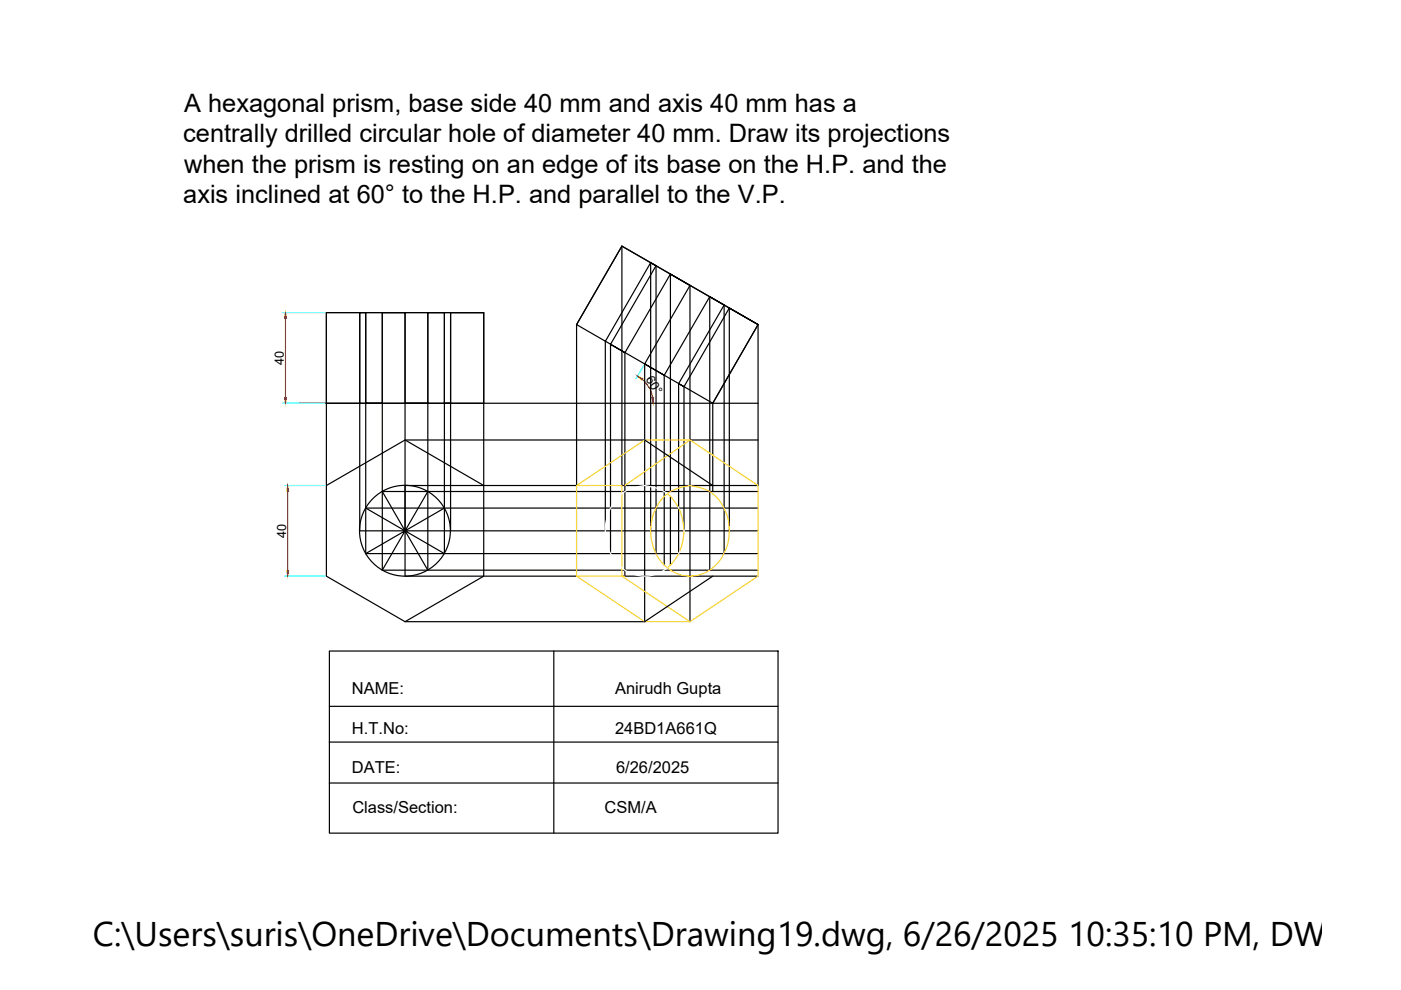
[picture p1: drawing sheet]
<svg xmlns="http://www.w3.org/2000/svg" width="297mm" height="210mm" viewBox="0 0 297 210" stroke-linecap="round" stroke-linejoin="round" font-family="sans-serif">
<!-- layer: 0 -->
<g fill="none" stroke="#000" stroke-width=".25">
<path d="M131.9 52.2l-9.7 16.6v34.1h-36.3v9.7l-4.8-8.4h79.6M131.9 52.2l28.8 16.6-9.6 16.7v18.7M131.9 52.2v50.7h28.8v-34.1l-28.8-16.6-9.7 16.6 28.9 16.7 9.6-16.7-6.1-3.5-9.6 16.7-1.1-.6 9.6-16.7-3-1.8-9.7 16.7-4.1-2.4 9.6-16.7-4.2-2.4-9.6 16.7-3.1-1.8 9.7-16.7-1.1-.6-9.7 16.7v40.2M138 55.7v56.9M139.1 56.3v61.1M142.1 58.1v46.1M76.3 66.3v46.3h9.6l-8.4-4.9h83.2M77.5 66.3v51.1M81.1 66.3v54.6M85.9 66.3v46.3M90.7 66.3v54.6l-4.8-8.3v9.6h36.3M94.2 66.3v51.1l-8.3-4.8h9.6"/>
<path d="M95.5 66.3v46.3M102.6 66.3h-33.4v19.2h33.4v-19.2h-7.1v19.2h-1.3v-19.2h-3.5v19.2h-4.8v-19.2h-4.8v19.2h-3.6v-19.2h-1.2v19.2M129.4 73v44.4M132.5 74.8v47.4M136.7 77.2v54.6M140.8 79.6v40.2M146.3 60.5v71.3M150.5 62.9v58M153.5 64.7v52.7M154.6 65.3v47.3M63.3 85.5h97.4M85.9 93.3h50.8l14.4 9.6"/>
<path d="M143.9 81.4v36M145 82v30.6M146.3 93.3h14.4M69.2 102.9l16.7-9.6 16.7 9.6v19.3l-16.7 9.6-16.7-9.6zM69.2 102.9v-36.6h33.4v36.6M77.5 117.4l8.4-4.8-4.8 8.3M77.5 117.4h83.2M90.7 104.2l-4.8 8.4 8.3-4.9M95.5 112.6h65.2M132.5 104.2h.1M140.8 104.2h.1M142.1 105.2v14.6"/>
<path d="M69.8 138h95.2v38.6h-95.2zM81.1 120.9h79.6M85.9 131.8h50.8M117.4 138v38.6M131.9 122.2h28.8M132.5 120.9h.1M136.7 122.2h.1M151.1 122.2l-14.4 9.6M69.8 149.8h95.2M69.8 157.3h95.2M69.8 166h95.2"/>
<circle cx="85.9" cy="112.5" r="9.6"/>
</g>
<path d="M85.9 112.6h.1" fill="none" stroke="#000" stroke-width=".21"/>
<path d="M59.9 66.3h9M136.5 77.5l-1.6 2.7M59.9 85.5h9M60.4 102.9h8.5M60.4 122.2h8.5" fill="none" stroke="#0ff" stroke-width=".25"/>
<path d="M60.5 67.5v16.8M136.2 80.4l1.2 1.5 .6 1.1 .4 1.3M61 104.1v16.9" fill="none" stroke="#f00" stroke-width=".25"/>
<g fill="#f00" stroke="#f00" stroke-width=".21">
<path d="M60.5 66.3l.2 1.2h-.4z"/>
<path d="M60.3 84.3h.4l-.2 1.2z"/>
<path d="M138.2 84.3h.4l-.1 1.2z"/>
<path d="M135.2 79.7l1.1 .6-.3 .3z"/>
<path d="M61 102.9l.2 1.2h-.4z"/>
<path d="M60.8 121h.4l-.2 1.2z"/>
</g>
<path d="M146.3 93.3l14.4 9.6v19.3l-14.4 9.6M122.2 102.9v19.3M132.5 102.9l13.8-9.6h-9.6l-14.5 9.6h9.7v19.3l14.4 9.6M140.8 105.3a8.6 8.6 0 0 1 5.5-2.4 8.4 8.4 0 0 1 6.1 3 10.6 10.6 0 0 1-1.9 15 7.8 7.8 0 0 1-11.3-3.3 10.7 10.7 0 0 1 1.6-12.3zM141.5 104.7a10.5 10.5 0 0 1 0 15.7M132.5 122.2h-10.3l14.5 9.6h9.6" fill="none" stroke="#f8d731" stroke-width=".25"/>
<path d="M141.5 104.7l-.5-.4a9.4 9.4 0 0 0-4.3-1.4 8 8 0 0 0-5.6 2.5 10.6 10.6 0 0 0 1.6 15.6 7.5 7.5 0 0 0 8.8-.6M143.9 107.7h.1M144.1 117l-.2 .4M145 112.6h.1" fill="none" stroke="#fff" stroke-width=".25"/>
<text font-size="7.3" x="19.7" y="200.6">C:\Users\suris\OneDrive\Documents\Drawing19.dwg, 6/26/2025 10:35:10 PM, DWG To</text>
<g font-size="5.4">
<text x="39.1" y="23.7">A hexagonal prism, base side 40 mm and axis 40 mm has a</text>
<text x="38.8" y="30.2">centrally drilled circular hole of diameter 40 mm. Draw its projections</text>
<text x="39" y="36.6">when the prism is resting on an edge of its base on the H.P. and the</text>
<text x="38.8" y="43.1">axis inclined at 60° to the H.P. and parallel to the V.P.</text>
</g>
<g font-size="3.5">
<text x="74.6" y="147.2">NAME:</text>
<text x="130.4" y="147.2">Anirudh Gupta</text>
<text x="74.6" y="155.6">H.T.No:</text>
<text x="130.4" y="155.6">24BD1A661Q</text>
<text x="74.6" y="163.9">DATE:</text>
<text x="130.6" y="163.9">6/26/2025</text>
<text x="74.7" y="172.3">Class/Section:</text>
<text x="128.2" y="172.3">CSM/A</text>
</g>
<g font-size="2.7">
<text x="60.2" y="77.3" transform="rotate(-90 60.2 77.3)">40</text>
<text x="136.9" y="80.3" transform="rotate(60 136.9 80.3)">60°</text>
<text x="60.6" y="114" transform="rotate(-90 60.6 114)">40</text>
</g>
</svg>
